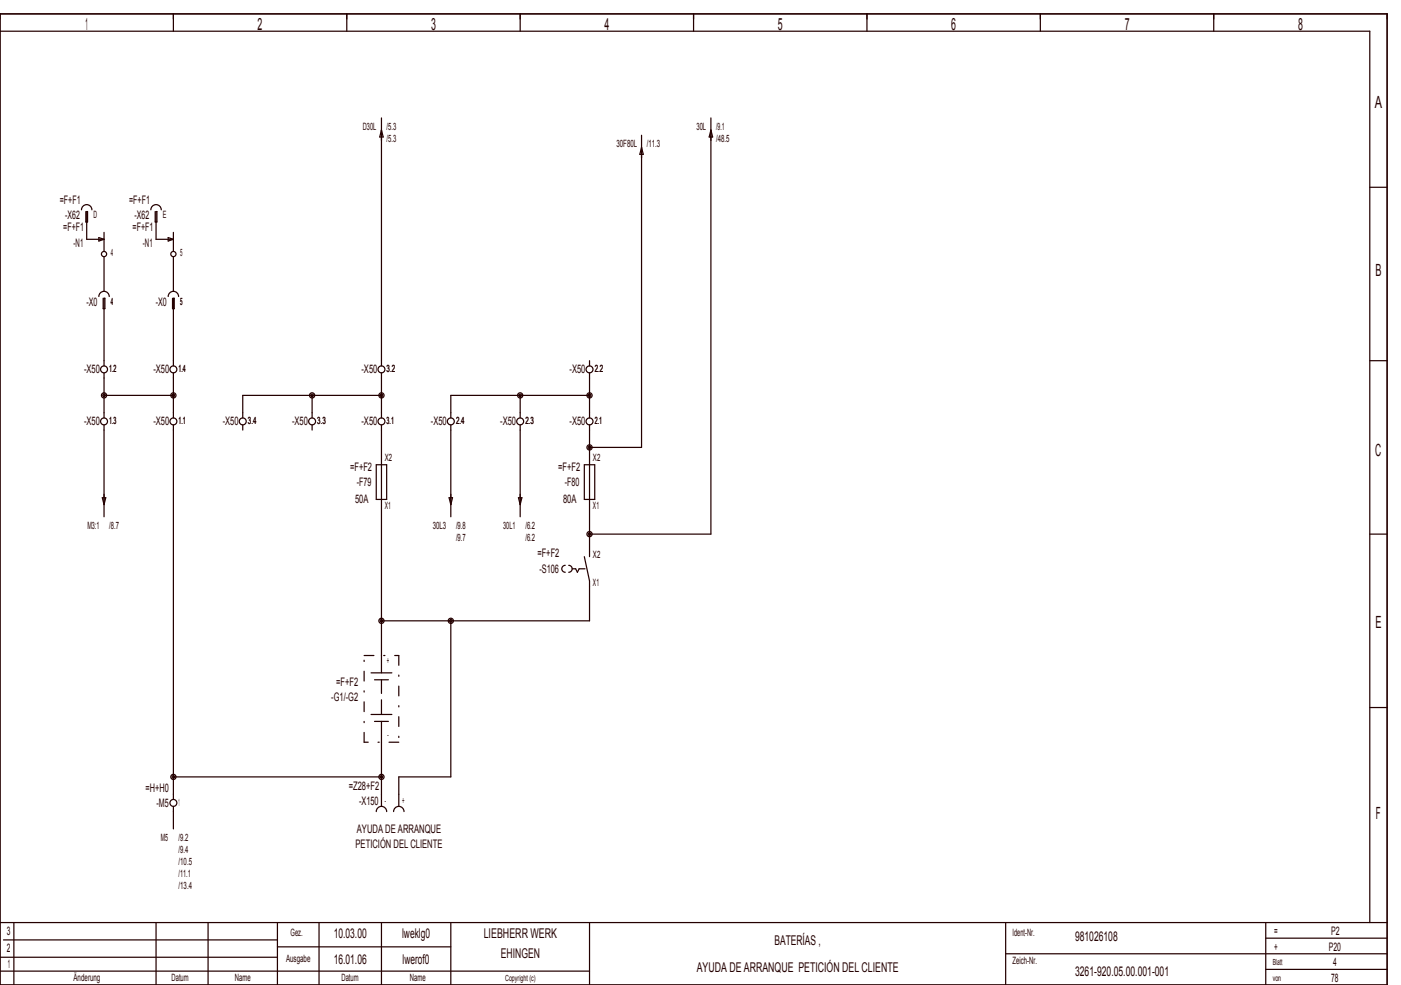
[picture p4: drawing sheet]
<svg xmlns="http://www.w3.org/2000/svg" width="404mm" height="284mm" viewBox="0 0 404 284" stroke-linecap="round" stroke-linejoin="round" font-family="sans-serif">
<g fill="none" stroke="#240000" stroke-width=".35">
<path d="M0 4h400v280h-400zM0 9h395v257M50 4v5M100 4v5M150 4v5M200 4v5M250 4v5M300 4v5M350 4v5M110 34v71.5M110 37.5l.5 2h-1zM185 39v90h-15"/>
<path d="M205 37.5l.5 2h-1zM205 34v120h-35M185 42.5l.5 2h-1zM395 54h5M23.5 60.5a1.5 1.5 0 0 1 1.5-1.5 1.5 1.5 0 0 1 1.5 1.5M24.8 61v3h.4v-3h-.2v8h5M28.5 68.5l1.5 .5-1.5 .5zM30 67v5.5M30 74v10M43.5 60.5a1.5 1.5 0 0 1 1.5-1.5 1.5 1.5 0 0 1 1.5 1.5M44.8 61v3h.4v-3h-.2v8h5M48.5 68.5l1.5 .5-1.5 .5z"/>
<path d="M50 67v5.5M50 74v10M28.5 85.5a1.5 1.5 0 0 1 1.5-1.5 1.5 1.5 0 0 1 1.5 1.5M29.7 86v3h.5v-3h-.2v19.5M48.5 85.5a1.5 1.5 0 0 1 1.5-1.5 1.5 1.5 0 0 1 1.5 1.5M49.7 86v3h.5v-3h-.2v19.5M30 107.5v13M30 114h20M50 107.5v13M90 114v6.5M110 107.5v13M110 114h-40v6.5"/>
<path d="M150 114v6.5M170 114h-40v6.5M170 104v1.5M170 107.5v13M395 104h5M30 122.5v26.5M50 122.5v108M70 122.5v1.5M90 122.5v1.5M108.5 134h3v10h-3zM110 122.5v71.5M130 122.5v26.5"/>
<path d="M150 122.5v26.5M168.5 134h3v10h-3zM170 122.5v38M29.5 143.5h1l-.5 2zM129.5 143.5h1l-.5 2zM149.5 143.5h1l-.5 2zM395 154h5M130 179v45h-15v8.5M163 163a1 1 0 0 0-1 1 1 1 0 0 0 1 1M164 163a1 1 0 0 1 1 1 1 1 0 0 1-1 1M165 164h1l.5 1 .5-1M168.5 160.5l1.5 7v11.5h-60"/>
<path d="M107 194h6M108 196h4M107 206h6M108 208h4M110 208v24.5M395 204h5M50 232.5v6.5M50 224h60M108.5 234a1.5 1.5 0 0 1 1.5-1.5 1.5 1.5 0 0 1 1.5 1.5M113.5 234a1.5 1.5 0 0 1 1.5-1.5 1.5 1.5 0 0 1 1.5 1.5M0 276h80M0 266h400"/>
<path d="M1 271h79M4 266v18M45 266v18M60 266v18M80 266v18M80 273h50M92 266v18M110 266v18M130 266v18M170 266v18M290 266v18M290 275h110"/>
<path d="M365 266v18M365 279.5h35M365 270.5h35M0 280h170"/>
<circle cx="30" cy="73.2" r=".75"/>
<circle cx="50" cy="73.2" r=".75"/>
<circle cx="30" cy="106.5" r="1"/>
<circle cx="30" cy="114" r=".75"/>
<circle cx="30" cy="114" r=".38"/>
<circle cx="50" cy="106.5" r="1"/>
<circle cx="50" cy="114" r=".75"/>
<circle cx="50" cy="114" r=".38"/>
<circle cx="90" cy="114" r=".75"/>
<circle cx="90" cy="114" r=".38"/>
<circle cx="110" cy="106.5" r="1"/>
<circle cx="110" cy="114" r=".75"/>
<circle cx="110" cy="114" r=".38"/>
<circle cx="150" cy="114" r=".75"/>
<circle cx="150" cy="114" r=".38"/>
<circle cx="170" cy="106.5" r="1"/>
<circle cx="170" cy="114" r=".75"/>
<circle cx="170" cy="114" r=".38"/>
<circle cx="30" cy="121.5" r="1"/>
<circle cx="50" cy="121.5" r="1"/>
<circle cx="70" cy="121.5" r="1"/>
<circle cx="90" cy="121.5" r="1"/>
<circle cx="110" cy="121.5" r="1"/>
<circle cx="130" cy="121.5" r="1"/>
<circle cx="150" cy="121.5" r="1"/>
<circle cx="170" cy="121.5" r="1"/>
<circle cx="170" cy="129" r=".75"/>
<circle cx="170" cy="129" r=".38"/>
<circle cx="170" cy="154" r=".75"/>
<circle cx="170" cy="154" r=".38"/>
<circle cx="110" cy="179" r=".75"/>
<circle cx="110" cy="179" r=".38"/>
<circle cx="130" cy="179" r=".75"/>
<circle cx="130" cy="179" r=".38"/>
<circle cx="50" cy="231.5" r="1"/>
<circle cx="50" cy="224" r=".75"/>
<circle cx="50" cy="224" r=".38"/>
<circle cx="110" cy="224" r=".75"/>
<circle cx="110" cy="224" r=".38"/>
</g>
<path d="M167 164h1.7M110 206v-10" fill="none" stroke="#240000" stroke-width=".35" stroke-dasharray="4.2 1.8"/>
<path d="M105 189h10M115 189v25M105 214v-25M115 214h-10" fill="none" stroke="#240000" stroke-width=".35" stroke-dasharray="2.8 2.8 .4 2.8"/>
<g font-size="4.8" fill="#240000">
<text x="24.6" y="8.6">1</text>
<text x="74.3" y="8.6">2</text>
<text x="124.3" y="8.6">3</text>
<text x="174.3" y="8.6">4</text>
<text x="224.3" y="8.6">5</text>
<text x="274.3" y="8.6">6</text>
<text x="324.3" y="8.6">7</text>
<text x="374.3" y="8.6">8</text>
<text x="396.5" y="31.1">A</text>
<text x="396.7" y="79.6">B</text>
<text x="396.6" y="131.6">C</text>
<text x="396.7" y="181.1">E</text>
<text x="396.8" y="236.1">F</text>
</g>
<g font-size="3.9" fill="#240000">
<text x="96.2" y="270.3">10.03.00</text>
<text x="116" y="270.3">lweklg0</text>
<text x="139.5" y="270.3">LIEBHERR WERK</text>
<text x="223.3" y="272.3">BATERÍAS ,</text>
<text x="310" y="271.3">981026108</text>
<text x="96.2" y="277.8">16.01.06</text>
<text x="116.1" y="277.8">lwerof0</text>
<text x="144.4" y="276.3">EHINGEN</text>
<text x="200.9" y="280.3">AYUDA DE ARRANQUE PETICIÓN DEL CLIENTE</text>
<text x="310" y="281.3">3261­920.05.00.001­001</text>
</g>
<g font-size="3.4" fill="#240000">
<text x="17.2" y="58.7">=F+F1</text>
<text x="37.2" y="58.7">=F+F1</text>
<text x="18.8" y="63.1">­X62</text>
<text x="38.8" y="63.1">­X62</text>
<text x="18.2" y="66.7">=F+F1</text>
<text x="21.2" y="71.1">­N1</text>
<text x="38.2" y="66.7">=F+F1</text>
<text x="41.2" y="71.1">­N1</text>
<text x="24.9" y="88.1">­X0</text>
<text x="44.9" y="88.1">­X0</text>
<text x="24.2" y="107.6">­X50</text>
<text x="44.2" y="107.6">­X50</text>
<text x="104.2" y="107.6">­X50</text>
<text x="164.2" y="107.6">­X50</text>
<text x="24.2" y="122.6">­X50</text>
<text x="44.2" y="122.6">­X50</text>
<text x="64.2" y="122.6">­X50</text>
<text x="84.2" y="122.6">­X50</text>
<text x="104.2" y="122.6">­X50</text>
<text x="124.2" y="122.6">­X50</text>
<text x="144.2" y="122.6">­X50</text>
<text x="164.2" y="122.6">­X50</text>
<text x="101" y="135.7">=F+F2</text>
<text x="161" y="135.7">=F+F2</text>
<text x="102.9" y="140.1">­F79</text>
<text x="162.9" y="140.1">­F80</text>
<text x="102.4" y="145.1">50A</text>
<text x="162.4" y="145.1">80A</text>
<text x="155" y="160.7">=F+F2</text>
<text x="155.5" y="165.1">­S106</text>
<text x="97" y="197.7">=F+F2</text>
<text x="95.5" y="202.1">­G1/­G2</text>
<text x="100.5" y="227.7">=Z28+F2</text>
<text x="42" y="228.2">=H+H0</text>
<text x="45.2" y="232.6">­M5</text>
<text x="103.5" y="232.1">­X150</text>
<text x="102.5" y="244.4">PETICIÓN DEL CLIENTE</text>
<text x="102.9" y="240.1">AYUDA DE ARRANQUE</text>
<text x="2" y="269.6">3</text>
<text x="367.5" y="269.6">=</text>
<text x="383.8" y="269.6">P2</text>
<text x="2" y="274.6">2</text>
<text x="367.5" y="274.1">+</text>
<text x="383.2" y="274.1">P20</text>
<text x="2.2" y="279.1">1</text>
<text x="384.5" y="278.6">4</text>
<text x="383.9" y="283.1">78</text>
</g>
<g font-size="2.9" fill="#240000">
<text x="104.6" y="37.4">D30L</text>
<text x="111.5" y="37.4">/5.3</text>
<text x="111.5" y="40.9">/5.3</text>
<text x="200.8" y="37.4">30L</text>
<text x="206.5" y="37.4">/9.1</text>
<text x="206.5" y="40.9">/48.5</text>
<text x="177.8" y="42.4">30F80L</text>
<text x="186.5" y="42.4">/11.3</text>
<text x="27" y="62.9">D</text>
<text x="47" y="62.9">E</text>
<text x="32" y="73.9">4</text>
<text x="52" y="73.9">5</text>
<text x="32" y="87.9">4</text>
<text x="52" y="87.9">5</text>
<text x="31.5" y="107.4">1.2</text>
<text x="51.5" y="107.4">1.4</text>
<text x="111.5" y="107.4">3.2</text>
<text x="171.5" y="107.4">2.2</text>
<text x="31.5" y="122.4">1.3</text>
<text x="51.5" y="122.4">1.1</text>
<text x="71.5" y="122.4">3.4</text>
<text x="91.5" y="122.4">3.3</text>
<text x="111.5" y="122.4">3.1</text>
<text x="131.5" y="122.4">2.4</text>
<text x="151.5" y="122.4">2.3</text>
<text x="171.5" y="122.4">2.1</text>
<text x="111" y="132.9">X2</text>
<text x="171" y="132.9">X2</text>
<text x="111" y="146.9">X1</text>
<text x="171" y="146.9">X1</text>
<text x="25.2" y="152.4">M3:1</text>
<text x="31.5" y="152.4">/8.7</text>
<text x="124.8" y="152.4">30L3</text>
<text x="131.5" y="152.4">/9.8</text>
<text x="131.5" y="155.9">/9.7</text>
<text x="145.1" y="152.4">30L1</text>
<text x="151.5" y="152.4">/6.2</text>
<text x="151.5" y="155.9">/6.2</text>
<text x="171" y="160.9">X2</text>
<text x="171" y="168.9">X1</text>
<text x="111.6" y="191.4">+</text>
<text x="111.8" y="212.9">­</text>
<text x="51.5" y="232.4">1</text>
<text x="111" y="231.9">­</text>
<text x="116" y="231.9">+</text>
<text x="46.4" y="242.4">M5</text>
<text x="51.5" y="242.4">/9.2</text>
<text x="51.5" y="245.9">/9.4</text>
<text x="51.5" y="249.4">/10.5</text>
<text x="51.5" y="252.9">/11.1</text>
<text x="51.5" y="256.4">/13.4</text>
<text x="83.8" y="269.9">Gez.</text>
<text x="292" y="269.9">Ident­Nr.</text>
<text x="82.5" y="277.4">Ausgabe</text>
<text x="292" y="277.9">Zeich­Nr.</text>
<text x="21.2" y="282.9">Änderung</text>
<text x="49.5" y="282.9">Datum</text>
<text x="67.7" y="282.9">Name</text>
<text x="98.5" y="282.9">Datum</text>
<text x="118.2" y="282.9">Name</text>
</g>
<g font-size="2.4" fill="#240000">
<text x="367" y="278.3">Blatt</text>
<text x="145.7" y="282.8">Copyright (c)</text>
<text x="367" y="282.8">von</text>
</g>
</svg>
